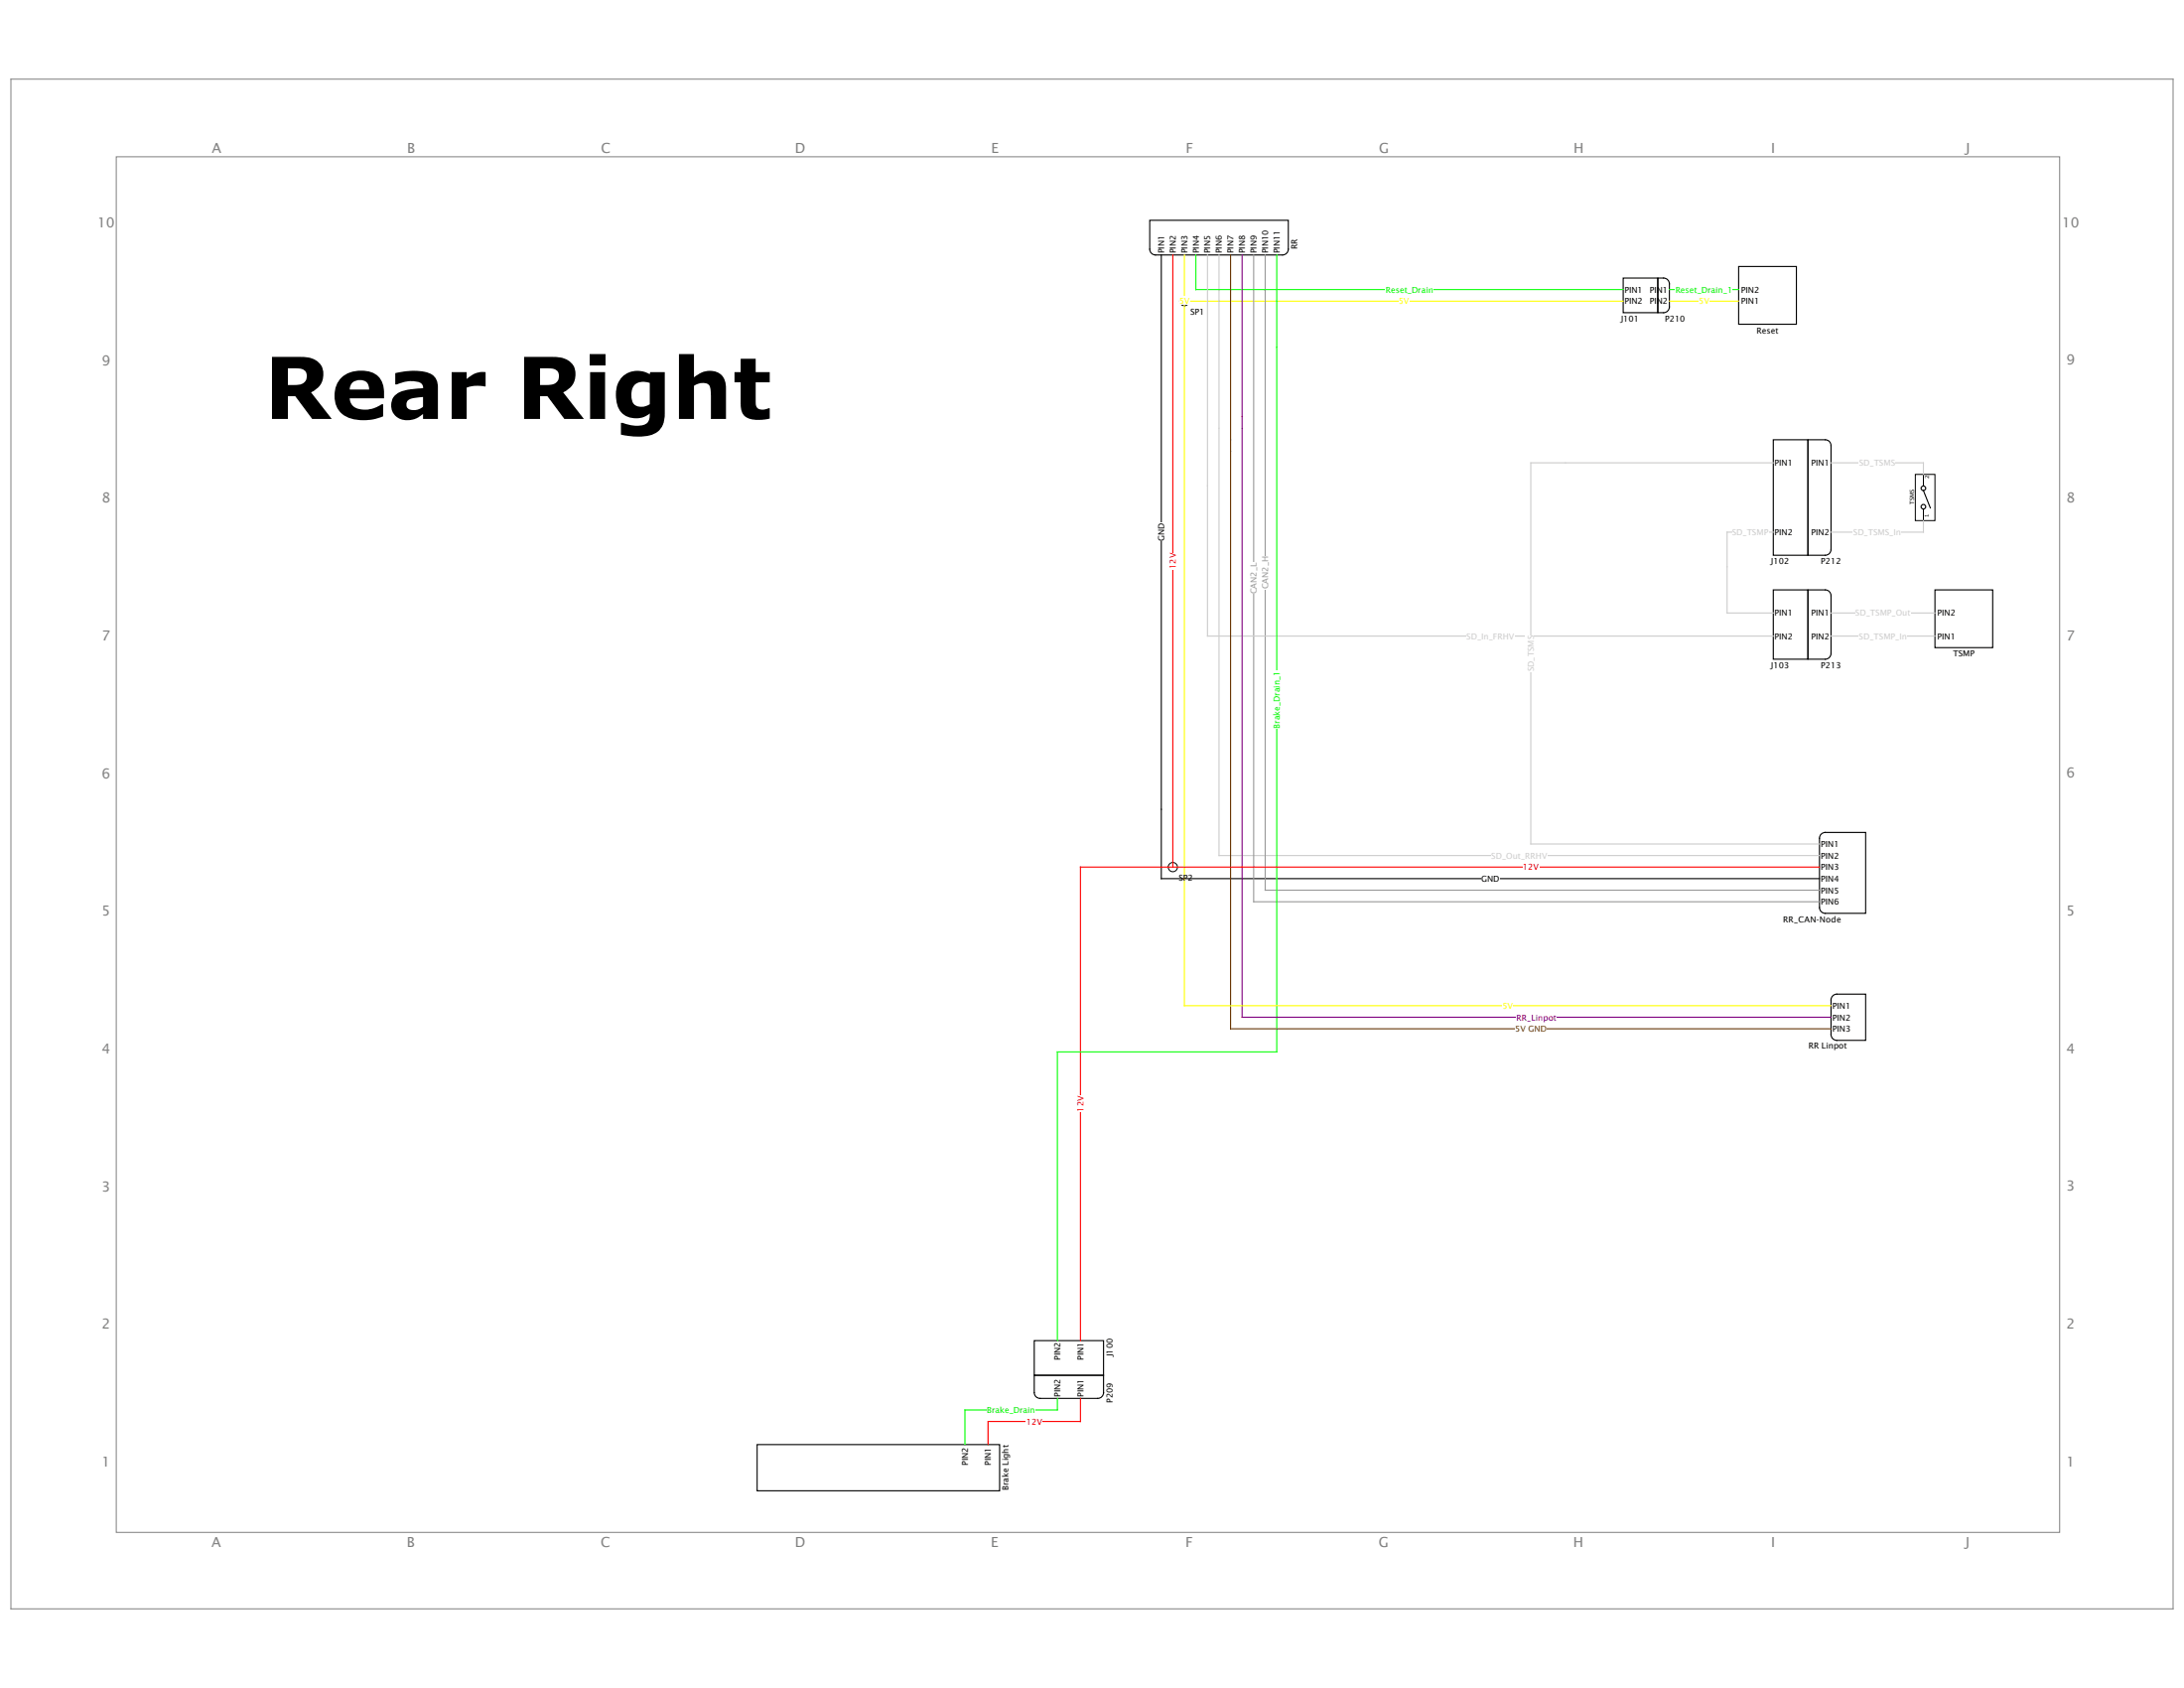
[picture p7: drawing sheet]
<svg xmlns="http://www.w3.org/2000/svg" width="279mm" height="216mm" viewBox="0 0 279 216" stroke-linecap="round" stroke-linejoin="round" font-family="sans-serif">
<path d="M1.4 10.1h276.6v195.7h-276.6zM14.9 20.1h248.6v175.9h-248.6z" fill="none" stroke="#808080" stroke-width=".13"/>
<g fill="none" stroke="#000" stroke-width=".14">
<path d="M147.1 28.2h17.7v3.7a.74 .74 0 0 1-.7 .7h-16.3a.74 .74 0 0 1-.7-.7zM148.6 32.6v79.8h84.2M207.7 35.6h4.4v4.4h-4.4zM212.1 35.6h.7a.74 .74 0 0 1 .8 .7v3a.74 .74 0 0 1-.8 .7h-.7zM222.4 34.1h7.4v7.4h-7.4zM226.9 56.2h4.4v14.8h-4.4zM231.3 56.2h2.2a.74 .74 0 0 1 .7 .8v13.3a.74 .74 0 0 1-.7 .7h-2.2zM226.9 75.4h4.4v8.9h-4.4zM231.3 75.4h2.2a.74 .74 0 0 1 .7 .8v7.4a.74 .74 0 0 1-.7 .7h-2.2zM246.1 62.7l.8 2.3M247.5 75.4h7.4v7.4h-7.4zM233 106.7l.5-.2h5.2v10.3h-5.2a.74 .74 0 0 1-.7-.7v-8.9z"/>
<path d="M234.5 127.4l.5-.2h3.7v5.9h-3.7a.74 .74 0 0 1-.8-.8v-4.4zM132.3 171.5h8.9v4.4h-8.9zM132.3 175.9h8.9v2.2a.74 .74 0 0 1-.8 .8h-7.3a.74 .74 0 0 1-.8-.8zM96.9 184.8h31v5.9h-31z"/>
<circle cx="246.1" cy="62.4" r=".3"/>
<circle cx="246.1" cy="64.8" r=".3"/>
</g>
<g fill="none" stroke="#000" stroke-width=".13">
<path d="M245 60.7h2.5v5.9h-2.5zM246.1 60.7v1.5M246.1 65.1v1.5"/>
<circle cx="151.5" cy="38.5" r=".59"/>
<circle cx="150" cy="110.9" r=".59"/>
</g>
<path d="M151.5 38.5h.1M151.5 38.5h56.2M151.5 32.6v96h82.7M213.6 38.5h8.8" fill="none" stroke="#ff0" stroke-width=".14"/>
<path d="M154.5 32.6v48.8h72.4M155.9 32.6v76.8h76.9M226.9 59.2h-31.1v48.7h37M234.2 59.2h11.9v1.5M226.9 68.1h-6v10.3h6M234.2 78.4h13.3M246.1 66.6v1.5h-11.9M234.2 81.4h13.3" fill="none" stroke="#ccc" stroke-width=".14"/>
<path d="M160.4 32.6v82.7h72.4M161.9 32.6v81.3h70.9" fill="none" stroke="#999" stroke-width=".14"/>
<path d="M153 32.6v4.4h54.7M163.3 32.6v101.9h-28v37M213.6 37h8.8M135.3 178.9v1.4h-11.8v4.5" fill="none" stroke="#0f0" stroke-width=".14"/>
<path d="M150 32.6v78.3M232.8 110.9h-94.6v60.6M138.2 178.9v2.9h-11.8v3" fill="none" stroke="#f00" stroke-width=".14"/>
<path d="M157.4 32.6v99h76.8" fill="none" stroke="#630" stroke-width=".14"/>
<path d="M158.9 32.6v97.5h75.3" fill="none" stroke="#800080" stroke-width=".14"/>
<g fill="#fff">
<path d="M178.9 37.8h1.4v1.1h-1.4z"/>
<path d="M237.8 58.5h4.7v1.1h-4.7z"/>
<path d="M237.1 67.4h6.1v1h-6.1z"/>
<path d="M190.8 108.7h7.1v1.1h-7.1z"/>
<path d="M189.5 111.7h2.3v1.1h-2.3z"/>
<path d="M147.9 66.9h1v2.3h-1z"/>
<path d="M159.7 72h1.1v4h-1.1z"/>
<path d="M161.2 71.1h1v4.3h-1z"/>
<path d="M214.3 36.4h7.4v1h-7.4z"/>
<path d="M217.3 37.8h1.4v1.1h-1.4z"/>
<path d="M177.3 36.4h6.1v1h-6.1z"/>
<path d="M187.6 80.7h6.1v1h-6.1z"/>
<path d="M237.4 77.7h7v1.1h-7z"/>
<path d="M237.8 80.7h6.2v1h-6.2z"/>
<path d="M137.5 140.2h1.1v2h-1.1z"/>
<path d="M149.4 70.7h1v2.1h-1z"/>
<path d="M162.7 85.8h1v7.4h-1z"/>
<path d="M193.8 130.9h4.1v1.1h-4.1z"/>
<path d="M194 129.4h5.1v1.1h-5.1z"/>
<path d="M131.3 181.1h2v1.1h-2z"/>
<path d="M126.3 179.7h6.1v1h-6.1z"/>
<path d="M195.2 81.3h1v4.6h-1z"/>
<path d="M221.6 67.4h4.6v1h-4.6z"/>
<path d="M150.8 37.8h1.4v1.1h-1.4z"/>
<path d="M192.2 128h1.4v1h-1.4z"/>
<path d="M194.8 110.2h2.1v1.1h-2.1z"/>
</g>
<text font-size="10.9" x="33.8" y="53.6">Rear Right</text>
<g font-size="1.8" fill="#808080">
<text x="27.1" y="19.6">A</text>
<text x="52.1" y="19.6">B</text>
<text x="76.9" y="19.6">C</text>
<text x="101.7" y="19.6">D</text>
<text x="126.8" y="19.6">E</text>
<text x="151.7" y="19.6">F</text>
<text x="176.4" y="19.6">G</text>
<text x="201.3" y="19.6">H</text>
<text x="226.6" y="19.6">I</text>
<text x="251.5" y="19.6">J</text>
<text x="12.5" y="29.1">10</text>
<text x="263.8" y="29.1">10</text>
<text x="13" y="46.7">9</text>
<text x="264.4" y="46.7">9</text>
<text x="13" y="64.3">8</text>
<text x="264.4" y="64.3">8</text>
<text x="13" y="81.9">7</text>
<text x="264.4" y="81.9">7</text>
<text x="13" y="99.5">6</text>
<text x="264.4" y="99.5">6</text>
<text x="13" y="117.1">5</text>
<text x="264.4" y="117.1">5</text>
<text x="13" y="134.8">4</text>
<text x="264.4" y="134.7">4</text>
<text x="13" y="152.4">3</text>
<text x="264.4" y="152.3">3</text>
<text x="13" y="170">2</text>
<text x="264.4" y="169.9">2</text>
<text x="13" y="187.6">1</text>
<text x="264.4" y="187.5">1</text>
<text x="27.1" y="197.8">A</text>
<text x="52.1" y="197.8">B</text>
<text x="76.8" y="197.8">C</text>
<text x="101.7" y="197.8">D</text>
<text x="126.8" y="197.8">E</text>
<text x="151.7" y="197.8">F</text>
<text x="176.4" y="197.8">G</text>
<text x="201.3" y="197.8">H</text>
<text x="226.6" y="197.8">I</text>
<text x="251.4" y="197.8">J</text>
</g>
<g font-size="1.1">
<text x="148.9" y="32.4" transform="rotate(-90 148.9 32.4)">PIN1</text>
<text x="150.4" y="32.4" transform="rotate(-90 150.4 32.4)">PIN2</text>
<text x="151.9" y="32.4" transform="rotate(-90 151.9 32.4)">PIN3</text>
<text x="153.4" y="32.4" transform="rotate(-90 153.4 32.4)">PIN4</text>
<text x="154.9" y="32.4" transform="rotate(-90 154.9 32.4)">PIN5</text>
<text x="156.3" y="32.4" transform="rotate(-90 156.3 32.4)">PIN6</text>
<text x="157.8" y="32.4" transform="rotate(-90 157.8 32.4)">PIN7</text>
<text x="159.3" y="32.4" transform="rotate(-90 159.3 32.4)">PIN8</text>
<text x="160.8" y="32.4" transform="rotate(-90 160.8 32.4)">PIN9</text>
<text x="162.2" y="32.4" transform="rotate(-90 162.2 32.4)">PIN10</text>
<text x="163.7" y="32.4" transform="rotate(-90 163.7 32.4)">PIN11</text>
<text x="166" y="31.9" transform="rotate(-90 166 31.9)">RR</text>
<text x="152.3" y="40.3">SP1</text>
<text x="207.4" y="41.1">J101</text>
<text x="207.8" y="37.4">PIN1</text>
<text x="207.8" y="38.9">PIN2</text>
<text x="211" y="37.4">PIN1</text>
<text x="211" y="38.9">PIN2</text>
<text x="213" y="41.1">P210</text>
<text x="222.7" y="38.9">PIN1</text>
<text x="222.7" y="37.4">PIN2</text>
<text x="224.7" y="42.6">Reset</text>
<text x="227" y="59.6">PIN1</text>
<text x="231.7" y="59.6">PIN1</text>
<text x="148.9" y="69.2" transform="rotate(-90 148.9 69.2)">GND</text>
<text x="227" y="68.4">PIN2</text>
<text x="231.7" y="68.4">PIN2</text>
<text x="226.6" y="72.2">J102</text>
<text x="232.9" y="72.2">P212</text>
<text x="227" y="78.8">PIN1</text>
<text x="227" y="81.7">PIN2</text>
<text x="231.7" y="78.8">PIN1</text>
<text x="231.7" y="81.7">PIN2</text>
<text x="247.9" y="81.7">PIN1</text>
<text x="247.9" y="78.8">PIN2</text>
<text x="249.9" y="84">TSMP</text>
<text x="226.6" y="85.5">J103</text>
<text x="232.9" y="85.5">P213</text>
<text x="150.8" y="112.6">SP2</text>
<text x="189.5" y="112.8">GND</text>
<text x="232.9" y="108.3">PIN1</text>
<text x="232.9" y="109.8">PIN2</text>
<text x="232.9" y="111.3">PIN3</text>
<text x="232.9" y="112.8">PIN4</text>
<text x="228.1" y="118">RR_CAN-Node</text>
<text x="232.9" y="115.7">PIN6</text>
<text x="232.9" y="114.2">PIN5</text>
<text x="234.4" y="129">PIN1</text>
<text x="234.4" y="130.5">PIN2</text>
<text x="234.4" y="132">PIN3</text>
<text x="231.4" y="134.1">RR Linpot</text>
<text x="135.7" y="174" transform="rotate(-90 135.7 174)">PIN2</text>
<text x="138.6" y="174" transform="rotate(-90 138.6 174)">PIN1</text>
<text x="142.3" y="173.5" transform="rotate(-90 142.3 173.5)">J100</text>
<text x="135.7" y="178.7" transform="rotate(-90 135.7 178.7)">PIN2</text>
<text x="138.6" y="178.7" transform="rotate(-90 138.6 178.7)">PIN1</text>
<text x="142.3" y="179.4" transform="rotate(-90 142.3 179.4)">P209</text>
<text x="123.8" y="187.4" transform="rotate(-90 123.8 187.4)">PIN2</text>
<text x="126.8" y="187.4" transform="rotate(-90 126.8 187.4)">PIN1</text>
<text x="129" y="190.6" transform="rotate(-90 129 190.6)">Brake Light</text>
</g>
<g font-size="1.1" fill="#ff0">
<text x="150.8" y="38.9">5V</text>
<text x="178.9" y="38.9">5V</text>
<text x="217.3" y="38.9">5V</text>
<text x="192.2" y="129">5V</text>
</g>
<g font-size="1.1" fill="#0f0">
<text x="177.3" y="37.4">Reset_Drain</text>
<text x="214.3" y="37.4">Reset_Drain_1</text>
<text x="163.7" y="93.2" transform="rotate(-90 163.7 93.2)">Brake_Drain_1</text>
<text x="126.3" y="180.7">Brake_Drain</text>
</g>
<g font-size="1.1" fill="#ccc">
<text x="237.8" y="59.6">SD_TSMS</text>
<text x="221.6" y="68.4">SD_TSMP</text>
<text x="237.1" y="68.4">SD_TSMS_In</text>
<text x="187.6" y="81.7">SD_In_FRHV</text>
<text x="237.4" y="78.8">SD_TSMP_Out</text>
<text x="237.8" y="81.7">SD_TSMP_In</text>
<text x="196.2" y="85.9" transform="rotate(-90 196.2 85.9)">SD_TSMS</text>
<text x="190.8" y="109.8">SD_Out_RRHV</text>
</g>
<g font-size="1.1" fill="#f00">
<text x="150.4" y="72.8" transform="rotate(-90 150.4 72.8)">12V</text>
<text x="194.8" y="111.3">12V</text>
<text x="138.6" y="142.2" transform="rotate(-90 138.6 142.2)">12V</text>
<text x="131.3" y="182.2">12V</text>
</g>
<g font-size="1.1" fill="#999">
<text x="160.8" y="76" transform="rotate(-90 160.8 76)">CAN2_L</text>
<text x="162.2" y="75.4" transform="rotate(-90 162.2 75.4)">CAN2_H</text>
</g>
<text font-size="1.1" fill="#630" x="193.8" y="132">5V GND</text>
<text font-size="1.1" fill="#800080" x="194" y="130.5">RR_Linpot</text>
<g font-size=".7">
<text x="244.9" y="64.5" transform="rotate(-90 244.9 64.5)">TSMS</text>
<text x="246.8" y="61.3" transform="rotate(-90 246.8 61.3)">2</text>
<text x="246.7" y="66.2" transform="rotate(-90 246.7 66.2)">1</text>
</g>
</svg>
